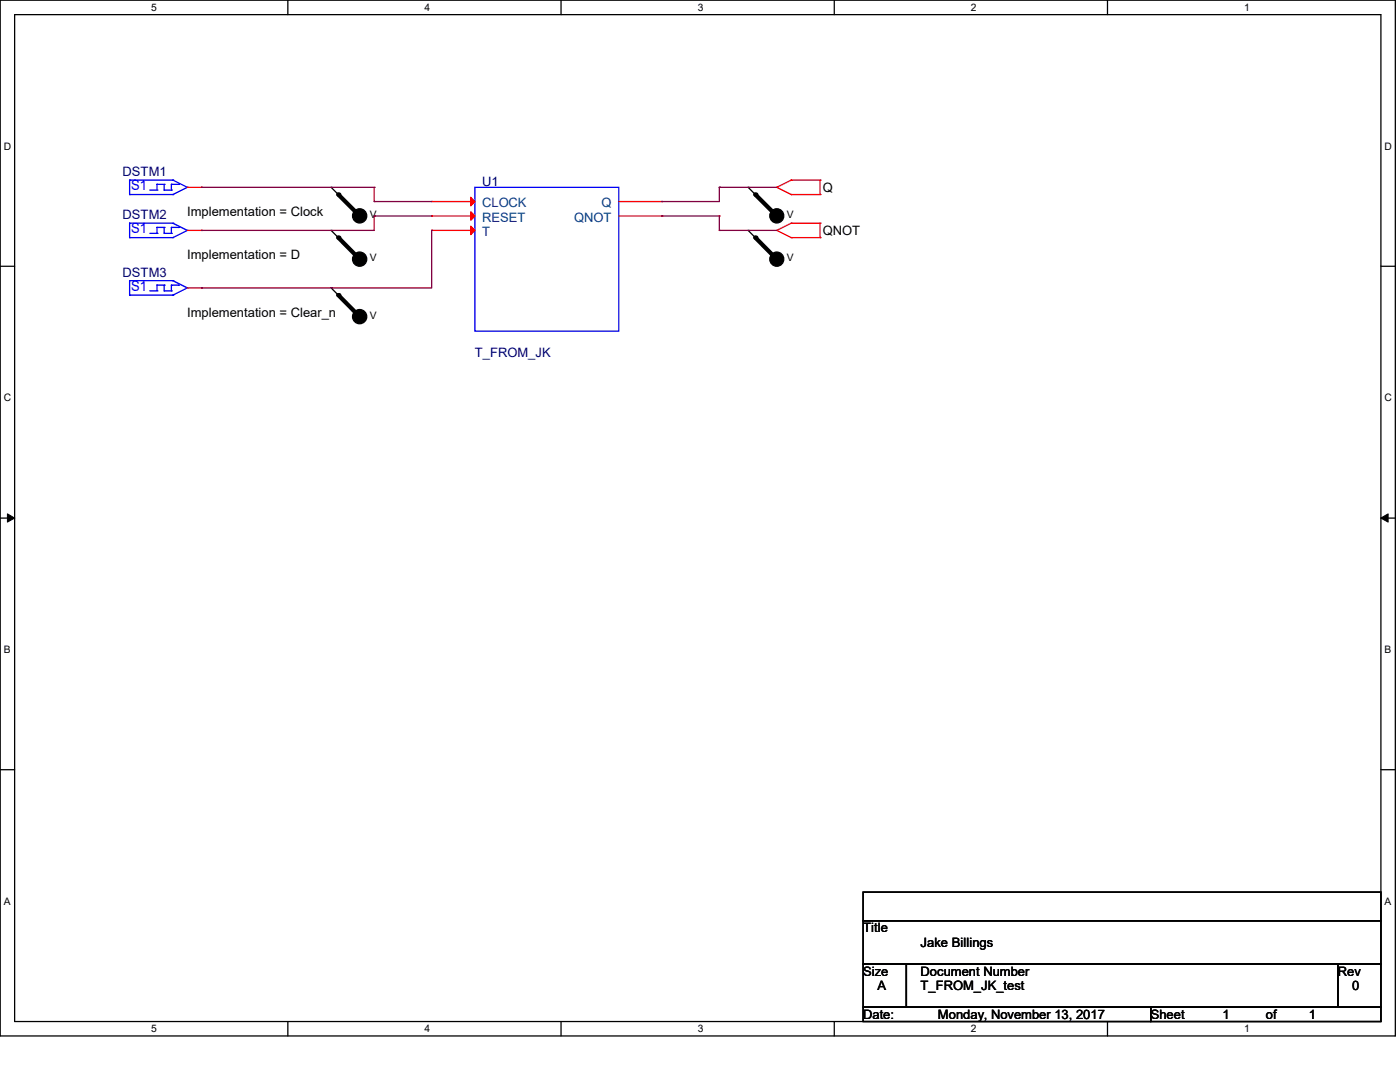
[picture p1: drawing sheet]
<svg xmlns="http://www.w3.org/2000/svg" width="279mm" height="216mm" viewBox="0 0 279 216" stroke-linecap="round" stroke-linejoin="round" font-family="sans-serif">
<path d="M0 0h278.5v206.7h-278.5zM2.9 2.9h272.7v200.9h-272.7z" fill="none" stroke="#000" stroke-width=".25"/>
<g fill="#fff">
<path d="M30.2 .3h1.1v2.3h-1.1z"/>
<path d="M30.2 204.1h1.1v2.3h-1.1z"/>
</g>
<path d="M57.4 0v2.9M57.4 203.8v2.9" fill="none" stroke="#000" stroke-width=".25"/>
<g fill="#fff">
<path d="M84.7 .3h1.1v2.3h-1.1z"/>
<path d="M84.7 204.1h1.1v2.3h-1.1z"/>
</g>
<path d="M112 0v2.9M112 203.8v2.9" fill="none" stroke="#000" stroke-width=".25"/>
<g fill="#fff">
<path d="M139.2 .3h1.1v2.3h-1.1z"/>
<path d="M139.2 204.1h1.1v2.3h-1.1z"/>
</g>
<path d="M166.5 0v2.9M166.5 203.8v2.9" fill="none" stroke="#000" stroke-width=".25"/>
<g fill="#fff">
<path d="M193.8 .3h1.1v2.3h-1.1z"/>
<path d="M193.8 204.1h1.1v2.3h-1.1z"/>
</g>
<path d="M221 0v2.9M221 203.8v2.9" fill="none" stroke="#000" stroke-width=".25"/>
<g fill="#fff">
<path d="M248.3 .3h1.1v2.3h-1.1z"/>
<path d="M248.3 204.1h1.1v2.3h-1.1z"/>
<path d="M.8 28h1.4v2.3h-1.4z"/>
<path d="M276.3 28h1.4v2.3h-1.4z"/>
<path d="M.8 78.2h1.4v2.3h-1.4z"/>
<path d="M276.3 78.2h1.4v2.3h-1.4z"/>
</g>
<path d="M0 53.1h2.9M275.6 53.1h2.9" fill="none" stroke="#000" stroke-width=".25"/>
<g fill="#fff">
<path d="M.8 128.5h1.3v2.2h-1.3z"/>
<path d="M276.3 128.5h1.3v2.2h-1.3z"/>
</g>
<path d="M0 103.4h2.9M275.6 103.4h2.9" fill="none" stroke="#000" stroke-width=".25"/>
<path d="M1.5 102.5l1.4 .9-1.4 .8zM275.6 103.4l1.4-.9v1.7z" fill="#000" stroke="#000" stroke-width=".2"/>
<g fill="#fff">
<path d="M.8 178.7h1.3v2.2h-1.3z"/>
<path d="M276.3 178.7h1.3v2.2h-1.3z"/>
</g>
<g fill="none" stroke="#000" stroke-width=".25">
<path d="M66.1 37.4h.1M66.1 37.4l5.7 5.7M149.3 37.4h.1M149.3 37.4l5.7 5.7M66.1 46h.1M66.1 57.4h.1M66.1 46l5.7 5.7M66.1 57.4l5.7 5.8M149.3 46h.1M149.3 46l5.7 5.7M0 153.6h2.9M275.6 153.6h2.9"/>
<path d="M172.3 178h103.3v5.7h-103.3zM172.3 183.7h103.3v8.7h-103.3zM172.3 192.4h8.6v8.6h-8.6zM180.9 192.4h86.1v8.6h-86.1zM267 192.4h8.6v8.6h-8.6zM172.3 201h57.4v2.8h-57.4zM229.7 201h45.9v2.8h-45.9z"/>
</g>
<g fill="none" stroke="#f00" stroke-width=".25">
<path d="M37.4 37.4h2.8M40.2 37.4h.1M155 37.4h.1M155 37.4l2.9 1.4M157.9 35.9h.1M157.9 38.8h.1M157.9 35.9l-2.9 1.5M157.9 35.9h5.8M157.9 38.8h5.8M163.7 35.9h.1M163.7 38.8h.1M163.7 35.9v2.9"/>
<path d="M37.4 46h2.8M37.4 57.4h2.8M40.2 46h.1M40.2 57.4h.1M86.1 40.2h.1M86.1 43.1h.1M86.1 46h.1M86.1 46h8.7M86.1 40.2h8.7M86.1 43.1h8.7M123.5 40.2h8.6M123.5 43.1h8.6"/>
<path d="M132.1 40.2h.1M132.1 43.1h.1M155 46h.1M155 46l2.9 1.4M157.9 44.5h.1M157.9 47.4h.1M157.9 44.5l-2.9 1.5M157.9 44.5h5.8M157.9 47.4h5.8M163.7 44.5h.1M163.7 47.4h.1M163.7 44.5v2.9"/>
</g>
<g fill="#000" stroke="#000" stroke-width=".25">
<circle cx="71.8" cy="43.1" r="1.42"/>
<circle cx="71.8" cy="51.7" r="1.42"/>
<circle cx="155" cy="51.7" r="1.41"/>
<circle cx="155" cy="43.1" r="1.41"/>
<circle cx="71.8" cy="63.2" r="1.42"/>
</g>
<path d="M67.5 38.8l4.3 4.3M150.7 38.8l4.3 4.3M67.5 47.4l4.3 4.3M67.5 58.9l4.3 4.3M150.7 47.4l4.3 4.3" fill="none" stroke="#000" stroke-width=".85"/>
<g fill="#000">
<circle cx="67.5" cy="38.8" r=".42"/>
<circle cx="150.7" cy="38.8" r=".42"/>
<circle cx="67.5" cy="47.4" r=".42"/>
<circle cx="67.5" cy="58.9" r=".42"/>
<circle cx="150.7" cy="47.4" r=".42"/>
</g>
<g fill="none" stroke="#00f" stroke-width=".25">
<path d="M25.9 38.8h.1M25.9 35.9h.1M25.9 38.8h8.6M25.9 35.9v2.9M25.9 35.9h8.6M29.9 37.9h1.4M31.3 37.9h.1M31.3 36.8h.1M31.3 36.8v1.1M31.3 36.8h1.5M32.8 36.8h.1M32.8 37.9h.1"/>
<path d="M32.8 37.9h1.4M32.8 36.8v1.1M34.2 37.9h.1M34.2 36.8h.1M34.2 36.8h1.4M34.2 36.8v1.1M34.5 35.9h.1M34.5 38.8h.1M34.5 35.9l2.9 1.5M35.6 36.8h.1M37.4 37.4h.1M37.4 37.4l-2.9 1.4"/>
<path d="M94.8 37.4h28.7v28.7h-28.7zM25.9 47.4h.1M25.9 44.5h.1M25.9 58.9h.1M25.9 56h.1M25.9 44.5v2.9M25.9 56v2.9M25.9 47.4h8.6M25.9 44.5h8.6M25.9 58.9h8.6M25.9 56h8.6M29.9 46.6h1.4"/>
<path d="M29.9 58h1.4M31.3 46.6h.1M31.3 45.4h.1M31.3 58h.1M31.3 56.9h.1M31.3 45.4v1.2M31.3 56.9v1.1M31.3 45.4h1.5M31.3 56.9h1.5M32.8 45.4h.1M32.8 46.6h.1M32.8 56.9h.1"/>
<path d="M32.8 58h.1M32.8 45.4v1.2M32.8 56.9v1.1M32.8 46.6h1.4M32.8 58h1.4M34.2 46.6h.1M34.2 45.4h.1M34.2 58h.1M34.2 56.9h.1M34.2 45.4v1.2M34.2 56.9v1.1M34.2 45.4h1.4"/>
<path d="M34.2 56.9h1.4M34.5 44.5h.1M34.5 47.4h.1M34.5 56h.1M34.5 58.9h.1M34.5 44.5l2.9 1.5M34.5 56l2.9 1.4M35.6 45.4h.1M35.6 56.9h.1M37.4 46h.1M37.4 57.4h.1M37.4 46l-2.9 1.4"/>
<path d="M37.4 57.4l-2.9 1.5"/>
</g>
<g fill="#f00" stroke="#f00" stroke-width=".25">
<path d="M93.9 39.4l.9 .8-.9 .9z"/>
<path d="M93.9 42.2l.9 .9-.9 .8z"/>
<path d="M93.9 45.1l.9 .9-.9 .8z"/>
</g>
<g fill="none" stroke="#800040" stroke-width=".25">
<path d="M40.2 37.4h.1M40.2 37.4h34.5M74.7 37.4h.1M74.7 37.4v2.8M143.6 37.4h.1M143.6 37.4h11.4M143.6 37.4v2.8h-11.5M40.2 46h.1M40.2 57.4h.1M74.7 40.2h.1M74.7 43.1h.1M74.7 43.1v2.9h-34.5"/>
<path d="M74.7 40.2h11.4M74.7 43.1h11.4M86.1 46h.1M86.1 46v11.4h-45.9M132.1 40.2h.1M132.1 43.1h.1M132.1 43.1h11.5M143.6 43.1h.1M143.6 46h.1M143.6 43.1v2.9M143.6 46h11.4"/>
</g>
<g font-size="2.8" fill="#00f">
<text x="26.2" y="37.9">S1</text>
<text x="26.2" y="46.5">S1</text>
<text x="26.2" y="58">S1</text>
</g>
<g font-size="2.6" fill="#000080">
<text x="24.5" y="35.1">DSTM1</text>
<text x="96.2" y="37.1">U1</text>
<text x="24.5" y="43.7">DSTM2</text>
<text x="24.5" y="55.2">DSTM3</text>
<text x="94.8" y="71.2">T_FROM_JK</text>
</g>
<g font-size="2.6" fill="#004080">
<text x="96.2" y="41.4">CLOCK</text>
<text x="120.1" y="41.4">Q</text>
<text x="96.2" y="44.3">RESET</text>
<text x="96.2" y="47.2">T</text>
<text x="114.6" y="44.3">QNOT</text>
</g>
<g font-size="2.6">
<text x="164.2" y="38.3">Q</text>
<text x="37.4" y="43.1">Implementation = Clock</text>
<text x="164.2" y="46.9">QNOT</text>
<text x="37.4" y="51.7">Implementation = D</text>
<text x="37.4" y="63.2">Implementation = Clear_n</text>
<text x="172.3" y="186.1">Title</text>
<text x="183.7" y="188.9">Jake Billings</text>
<text x="172.3" y="194.7">Size</text>
<text x="175.1" y="197.6">A</text>
<text x="183.7" y="194.7">Document Number</text>
<text x="183.7" y="197.6">T_FROM_JK_test</text>
<text x="267" y="194.7">Rev</text>
<text x="269.8" y="197.6">0</text>
<text x="172.3" y="203.3">Date:</text>
<text x="187.2" y="203.3">Monday, November 13, 2017</text>
<text x="229.7" y="203.3">Sheet</text>
<text x="244" y="203.3">1</text>
<text x="252.6" y="203.3">of</text>
<text x="261.2" y="203.3">1</text>
</g>
<g font-size="2.1">
<text x="30.2" y="2.2">5</text>
<text x="84.7" y="2.2">4</text>
<text x="139.2" y="2.2">3</text>
<text x="193.8" y="2.2">2</text>
<text x="248.3" y="2.2">1</text>
<text x=".8" y="29.8">D</text>
<text x="276.3" y="29.8">D</text>
<text x="73.8" y="43.5">V</text>
<text x="157.1" y="43.5">V</text>
<text x="73.8" y="52.1">V</text>
<text x="157.1" y="52.1">V</text>
<text x="73.8" y="63.6">V</text>
<text x=".8" y="80.1">C</text>
<text x="276.3" y="80.1">C</text>
<text x=".8" y="130.3">B</text>
<text x="276.3" y="130.3">B</text>
<text x=".8" y="180.5">A</text>
<text x="276.3" y="180.5">A</text>
<text x="30.2" y="206">5</text>
<text x="84.7" y="206">4</text>
<text x="139.2" y="206">3</text>
<text x="193.8" y="206">2</text>
<text x="248.3" y="206">1</text>
</g>
</svg>
